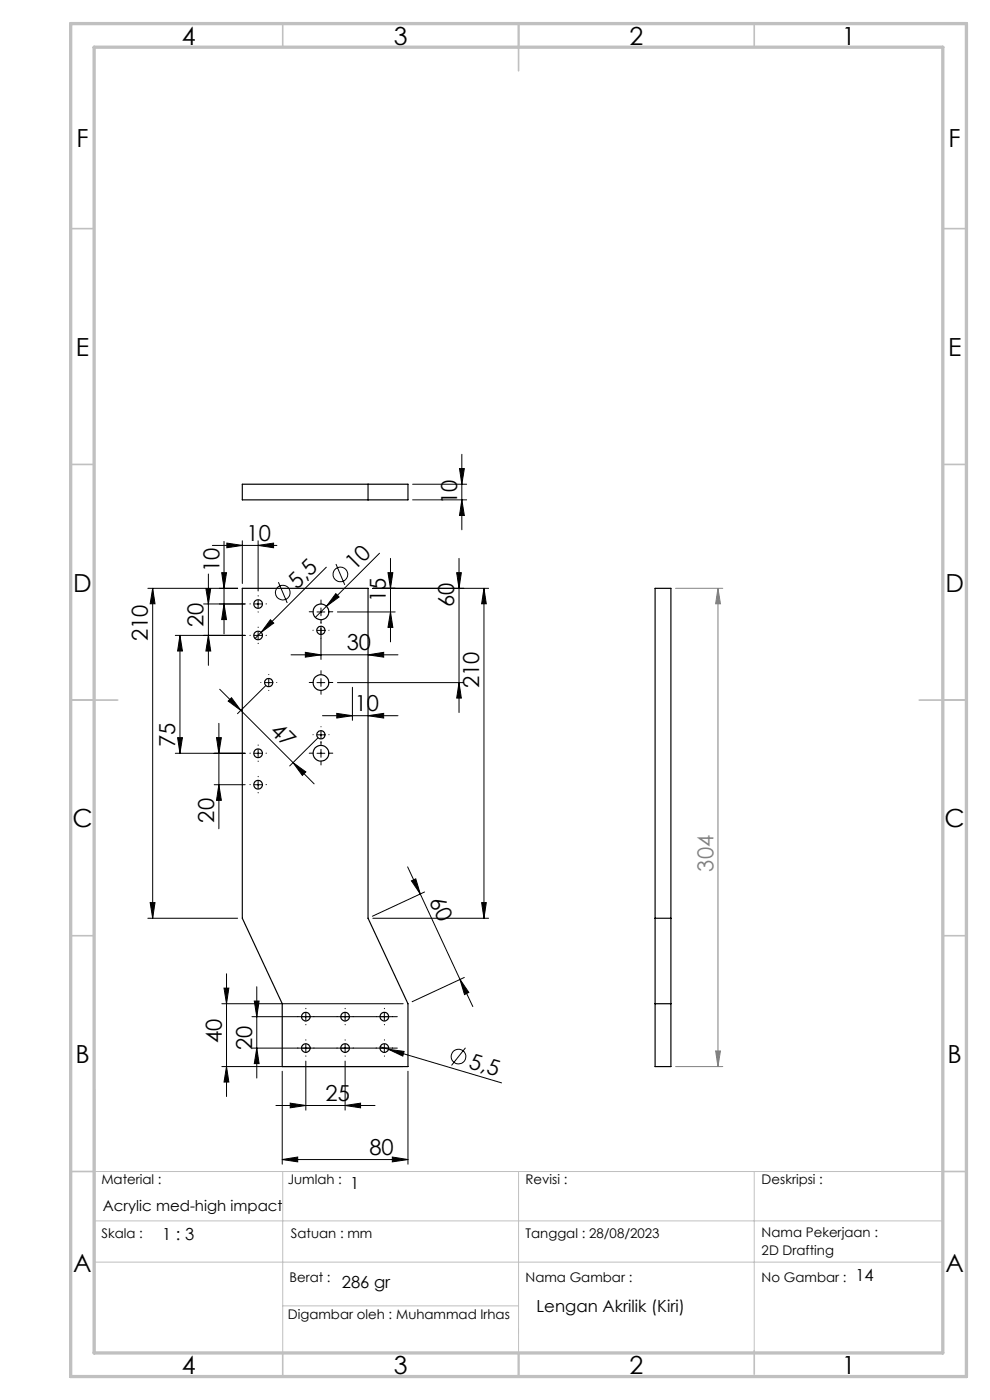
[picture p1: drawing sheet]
<svg xmlns="http://www.w3.org/2000/svg" width="210mm" height="297mm" viewBox="0 0 210 297" stroke-linecap="round" stroke-linejoin="round" font-family="sans-serif">
<g fill="none" stroke="#000" stroke-width=".21">
<path d="M97.5 99.4h1l-.5 3.3zM98 96.4v16M45 115.7h13.7M47.5 114.9v19.6M48.1 115.2l3.3 .5-3.3 .5zM51.4 114.7v9.1M54.8 115.7l3.2-.5v1zM54.8 114.7v10.7M71.3 119.7l1.8 4.4M80.5 117.4l-13.6 13.6M82.8 118.5v17.7M87.5 102.7h11.5"/>
<path d="M87.5 106h11.5M97.4 118.5v32.7M98 106l.5 3.4h-1zM31.4 124.8h19M32.4 124.8v70M32.4 124.8l.5 3.3h-1zM37.2 134.8h14.8M38.2 134.8l.5 3.3h-1zM38.2 134.8v25M43.2 128.1h8.8M43.7 124.8h1l-.5 3.3zM44.2 134.8l.5 3.3h-1z"/>
<path d="M44.2 121.8v19.3M47 121.5h1l-.5 3.3zM47.5 128.1l.5 3.3h-1zM53.9 134.8h1.7M53.9 128.1h1.7M54.8 127.3v1.7M54.8 134v1.6M57.4 131.5l.7 .7-2.7 2zM59.1 123.5l1.8 4.4M61.7 138.9h22.7M64.8 138.4l3.3 .5-3.3 .5zM67.2 129.8h1.7"/>
<path d="M67.2 133.7h1.7M68.1 129v1.6M68.1 132.9v7M69.2 120.3l-15.1 15.2M71.2 125.9l.7 .7-2.6 2zM71.6 129.8h12.2M78.1 138.9l3.3-.5v1zM79.1 124.8h24.5M82.3 121.5h1l-.5 3.3zM82.8 129.8l.5 3.3h-1zM96.9 121.5h1l-.5 3.3zM102.7 124.8v70"/>
<path d="M102.7 124.8l.5 3.3h-1zM37.2 159.8h14.8M37.7 156.5h1l-.5 3.3zM45.9 156.5h1.1l-.6 3.3zM46.4 153.5v22.3M46.6 146.2l15.6 15.6M48.4 148.7l.7-.7 2 2.7zM53.9 159.8h1.7M54.8 159v1.7M56.2 144.8h1.6M56.3 145.5l-5.9 5.9M57 144v1.6"/>
<path d="M67.2 144.8h1.7M67.2 159.8h1.7M67.2 155.9h1.7M67.4 156.6l-5.9 5.9M68.1 144v1.6M68.1 155v1.7M68.1 159v1.7M68.4 151.8h16M71.4 151.3l3.4 .5-3.4 .5zM71.6 144.8h26.8M74.8 145.8v7M78.1 151.8l3.3-.5v1z"/>
<path d="M97.4 144.8l.5 3.3h-1zM45.4 166.5h6.6M46.4 166.5l.6 3.3h-1.1zM53.9 166.5h1.7M54.8 165.6v1.7M62.2 161.8l2.7 2-.8 .7zM62.2 161.8l4.4 4.5M31.4 194.8h19M31.9 191.5h1l-.5 3.3zM79.1 194.8h24.5M86.5 183.9l11.1 23.9M87.3 186.9l.9-.5 .9 3.2z"/>
<path d="M90.1 189.2l-11.1 5.2M102.2 191.5h1l-.5 3.3zM47.1 212.9h38.4M47.5 209.6h1l-.5 3.3zM48 206.6v26M53.4 215.7h30.9M53.9 212.4h1.1l-.5 3.3zM54.5 209.3v19.4M64.9 214.8v1.7M73.2 214.8v1.7M81.5 214.8v1.7M97.6 207.8l2.7 5.7"/>
<path d="M97.6 207.8l1.8 2.7-.9 .5zM98.5 207.4l-11.1 5.1M47.1 226.3h38.4M48 226.3l.5 3.2h-1zM53.4 222.4h30.9M54.5 222.4l.5 3.2h-1.1zM58.5 234.5h21.1M59.9 227.3v19.7M61.6 234l3.3 .5-3.3 .5zM64.9 225.1v10.4M64.9 221.5v1.7M73.2 234.5l3.3-.5v1z"/>
<path d="M73.2 225.1v10.4M73.2 221.5v1.7M80.6 222.1l1.8 .5M81.5 221.5v1.7M82.4 222.6l3.3 .5-.3 .9zM82.4 222.6l24 7.1M86.5 227.3v19.7M98.7 222.3l-2.9 3.7M59.9 246l3.2-.5v1zM59.9 246h26.6M83.2 245.5l3.3 .5-3.3 .5z"/>
<circle cx="60" cy="125.7" r="1.56"/>
<circle cx="72.2" cy="121.9" r="1.56"/>
<circle cx="97.3" cy="224.2" r="1.55"/>
</g>
<path d="M143.3 124.8h10M152.3 124.8l.5 3.3h-1zM152.3 124.8v101.5M143.3 226.3h10M151.8 223h1l-.5 3.3z" fill="none" stroke="#808080" stroke-width=".21"/>
<g fill="none" stroke="#000" stroke-width=".21" stroke-dasharray="15.2 1.3 1.3 1.3">
<path d="M53.1 134.8h-.1M53.1 128.1h-.1M54.8 133.1v-.1M54.8 136.5h.1M54.8 126.5v-.1M54.8 129.8v.1M56.4 134.8h.1M56.4 128.1h.1M66.4 129.8h-.8M66.4 133.7h.1M68.1 128.1v-.8M68.1 131.5v.8"/>
<path d="M68.1 132h.1M68.1 135.4h.1M69.8 129.8h.8M69.8 133.7h.1M53.1 159.8h-.1M54.8 158.1v-.1M55.3 144.8h.1M56.4 159.8h.1M57 143.1h.1M57 146.5h.1M58.7 144.8h.1M66.4 144.8h-.8"/>
<path d="M66.4 155.9h.1M66.4 159.8h-.8M68.1 143.1v-.8M68.1 146.5v.8M68.1 154.2h.1M68.1 157.5v.1M68.1 158.1v-.8M69.8 144.8h.8M69.8 155.9h.1M69.8 159.8h.8M53.1 166.5h-.1M54.8 161.5h.1"/>
<path d="M54.8 164.8v-.1M54.8 168.1v.1M56.4 166.5h.1M68.1 161.5v.8M63.2 215.7h-.1M64.9 214v-.1M64.9 217.3v.1M66.5 215.7h.1M71.5 215.7h.1M73.2 214v-.1M73.2 217.3v.1M74.9 215.7h.1"/>
<path d="M79.9 215.7h-.1M81.5 214v-.1M81.5 217.3v.1M83.2 215.7h.1M63.2 222.3h-.1M64.9 220.7v-.1M64.9 224v.1M66.5 222.3h.1M71.5 222.3h.1M73.2 220.7v-.1M73.2 224v.1M74.9 222.3h.1"/>
<path d="M79.9 222.3h-.1M81.5 220.7v-.1M81.5 224v.1M83.2 222.3h.1"/>
</g>
<path d="M20 259h180M20 248.5h180v38.5h-180zM60 248.5v38.5M110 248.5v38.5M160 248.5v38.1M20 267.8h180M60 277h50" fill="none" stroke="#c0c0c0" stroke-width=".21"/>
<g fill="none" stroke="#c0c0c0" stroke-width=".35">
<path d="M60 5v5M110 5v10M160 5v5M15 48.5h5M200 48.5h5M15 98.5h5M200 98.5h5M15 148.5h10M195 148.5h10M15 198.5h5M200 198.5h5M15 248.5h5"/>
<path d="M200 248.5h5M60 287v5M110 287v5M160 286.6v4.9"/>
</g>
<path d="M20 231v56" fill="none" stroke="#c0c0c0" stroke-width=".5"/>
<path d="M15 5h190v287h-190zM20 10h180v277h-180z" fill="none" stroke="#c0c0c0" stroke-width=".7"/>
<g fill="#000">
<path d="M57.4 131.5l.7 .7-2.7 2zM71.2 125.9l.7 .7-2.6 2zM82.4 222.6l3.3 .5-.3 .9z"/>
<path d="M54.8 115.7l3.2-.5v1zM48.1 115.2l3.3 .5-3.3 .5z"/>
<path d="M64.8 138.4l3.3 .5-3.3 .5zM78.1 138.9l3.3-.5v1zM71.4 151.3l3.4 .5-3.4 .5zM78.1 151.8l3.3-.5v1z"/>
<path d="M48.4 148.7l.7-.7 2 2.7zM62.2 161.8l2.7 2-.8 .7z"/>
<path d="M53.9 212.4h1.1l-.5 3.3zM54.5 222.4l.5 3.2h-1.1zM43.7 124.8h1l-.5 3.3zM44.2 134.8l.5 3.3h-1zM38.2 134.8l.5 3.3h-1zM37.7 156.5h1l-.5 3.3zM45.9 156.5h1.1l-.6 3.3zM46.4 166.5l.6 3.3h-1.1zM97.5 99.4h1l-.5 3.3zM98 106l.5 3.4h-1z"/>
<path d="M97.6 207.8l1.8 2.7-.9 .5zM87.3 186.9l.9-.5 .9 3.2z"/>
<path d="M48 226.3l.5 3.2h-1zM47.5 209.6h1l-.5 3.3zM102.2 191.5h1l-.5 3.3zM102.7 124.8l.5 3.3h-1zM31.9 191.5h1l-.5 3.3zM32.4 124.8l.5 3.3h-1zM47.5 128.1l.5 3.3h-1zM47 121.5h1l-.5 3.3zM82.8 129.8l.5 3.3h-1zM82.3 121.5h1l-.5 3.3zM97.4 144.8l.5 3.3h-1zM96.9 121.5h1l-.5 3.3z"/>
<path d="M61.6 234l3.3 .5-3.3 .5zM73.2 234.5l3.3-.5v1z"/>
<path d="M83.2 245.5l3.3 .5-3.3 .5zM59.9 246l3.2-.5v1z"/>
</g>
<path d="M152.3 124.8l.5 3.3h-1zM151.8 223h1l-.5 3.3z" fill="#808080"/>
<g fill="none" stroke="#000" stroke-width=".25">
<path d="M51.4 102.7h35.1v3.3h-35.1zM78.1 102.7v3.3M51.4 124.8h26.7v70l8.4 18.1v13.4h-26.6v-13.4l-8.5-18.1zM139 124.8h3.3v101.5h-3.3zM139 194.8h3.3M139 212.9h3.3"/>
<circle cx="54.8" cy="134.8" r=".92"/>
<circle cx="54.8" cy="128.1" r=".92"/>
<circle cx="68.1" cy="133.7" r=".87"/>
<circle cx="68.1" cy="129.8" r="1.67"/>
<circle cx="54.7" cy="159.8" r=".92"/>
<circle cx="57" cy="144.8" r=".87"/>
<circle cx="68.1" cy="155.9" r=".87"/>
<circle cx="68.1" cy="144.8" r="1.67"/>
<circle cx="68.1" cy="159.8" r="1.67"/>
<circle cx="54.7" cy="166.5" r=".92"/>
<circle cx="64.9" cy="215.7" r=".92"/>
<circle cx="73.2" cy="215.7" r=".92"/>
<circle cx="81.5" cy="215.7" r=".92"/>
<circle cx="64.9" cy="222.3" r=".92"/>
<circle cx="73.2" cy="222.3" r=".92"/>
<circle cx="81.5" cy="222.3" r=".92"/>
</g>
<g font-size="5.3">
<text x="38.5" y="9.5">4</text>
<text x="83.5" y="9.5">3</text>
<text x="133.6" y="9.5">2</text>
<text x="178.6" y="9.5">1</text>
<text x="16.2" y="31.3">F</text>
<text x="201.2" y="31.3">F</text>
<text x="16.1" y="75.5">E</text>
<text x="201.1" y="75.5">E</text>
<text x="15.5" y="125.5">D</text>
<text x="200.5" y="125.5">D</text>
<text x="15.4" y="175.5">C</text>
<text x="200.4" y="175.5">C</text>
<text x="16" y="225.5">B</text>
<text x="201" y="225.5">B</text>
<text x="15.5" y="269.8">A</text>
<text x="200.5" y="269.8">A</text>
<text x="38.5" y="291.5">4</text>
<text x="83.5" y="291.5">3</text>
<text x="133.6" y="291.5">2</text>
<text x="178.6" y="291.5">1</text>
</g>
<g font-size="4.7">
<text x="97" y="107" transform="rotate(-90 97 107)">10</text>
<text x="52.3" y="114.7">10</text>
<text x="46.5" y="121.3" transform="rotate(-90 46.5 121.3)">10</text>
<text x="63" y="125.1" transform="rotate(-45 63 125.1)">5,5</text>
<text x="75.2" y="121.2" transform="rotate(-45 75.2 121.2)">10</text>
<text x="81.8" y="127.8" transform="rotate(-90 81.8 127.8)">15</text>
<text x="96.4" y="128.7" transform="rotate(-90 96.4 128.7)">60</text>
<text x="31.4" y="136" transform="rotate(-90 31.4 136)">210</text>
<text x="43.2" y="133" transform="rotate(-90 43.2 133)">20</text>
<text x="73.6" y="137.9">30</text>
<text x="101.7" y="146" transform="rotate(-90 101.7 146)">210</text>
<text x="57.1" y="155.2" transform="rotate(45 57.1 155.2)">47</text>
<text x="75.2" y="150.8">10</text>
<text x="37.2" y="158.4" transform="rotate(-90 37.2 158.4)">75</text>
<text x="45.4" y="174.5" transform="rotate(-90 45.4 174.5)">20</text>
<text x="91" y="191.1" transform="rotate(65 91 191.1)">60</text>
<text x="47" y="221.3" transform="rotate(-90 47 221.3)">40</text>
<text x="53.5" y="222.8" transform="rotate(-90 53.5 222.8)">20</text>
<text x="99.3" y="226.5" transform="rotate(17 99.3 226.5)">5,5</text>
<text x="69.1" y="233.5">25</text>
<text x="78.4" y="244.9">80</text>
</g>
<text font-size="4.7" fill="#808080" x="151.3" y="184.9" transform="rotate(-90 151.3 184.9)">304</text>
<g font-size="3.5">
<text x="74.3" y="252.2">1</text>
<text x="34.4" y="263">1 : 3</text>
<text x="72.5" y="273.2">286 gr</text>
<text x="181.5" y="271.7">14</text>
<text x="113.8" y="278.4">Lengan Akrilik (Kiri)</text>
</g>
<text font-size="3.2" x="21.8" y="256.9">Acrylic med-high impact</text>
<g font-size="2.8">
<text x="21.5" y="251.2">Material :</text>
<text x="61" y="251.2">Jumlah :</text>
<text x="111.5" y="251.2">Revisi :</text>
<text x="161.6" y="251.2">Deskripsi :</text>
<text x="21.5" y="262.7">Skala :</text>
<text x="61.7" y="262.7">Satuan : mm</text>
<text x="111.5" y="262.7">Tanggal : 28/08/2023</text>
<text x="161.6" y="262.4">Nama Pekerjaan :</text>
<text x="161.6" y="266.3">2D Drafting</text>
<text x="61.4" y="272">Berat :</text>
<text x="111.5" y="272">Nama Gambar :</text>
<text x="161.6" y="272">No Gambar :</text>
<text x="61.1" y="279.9">Digambar oleh : Muhammad Irhas</text>
</g>
</svg>
